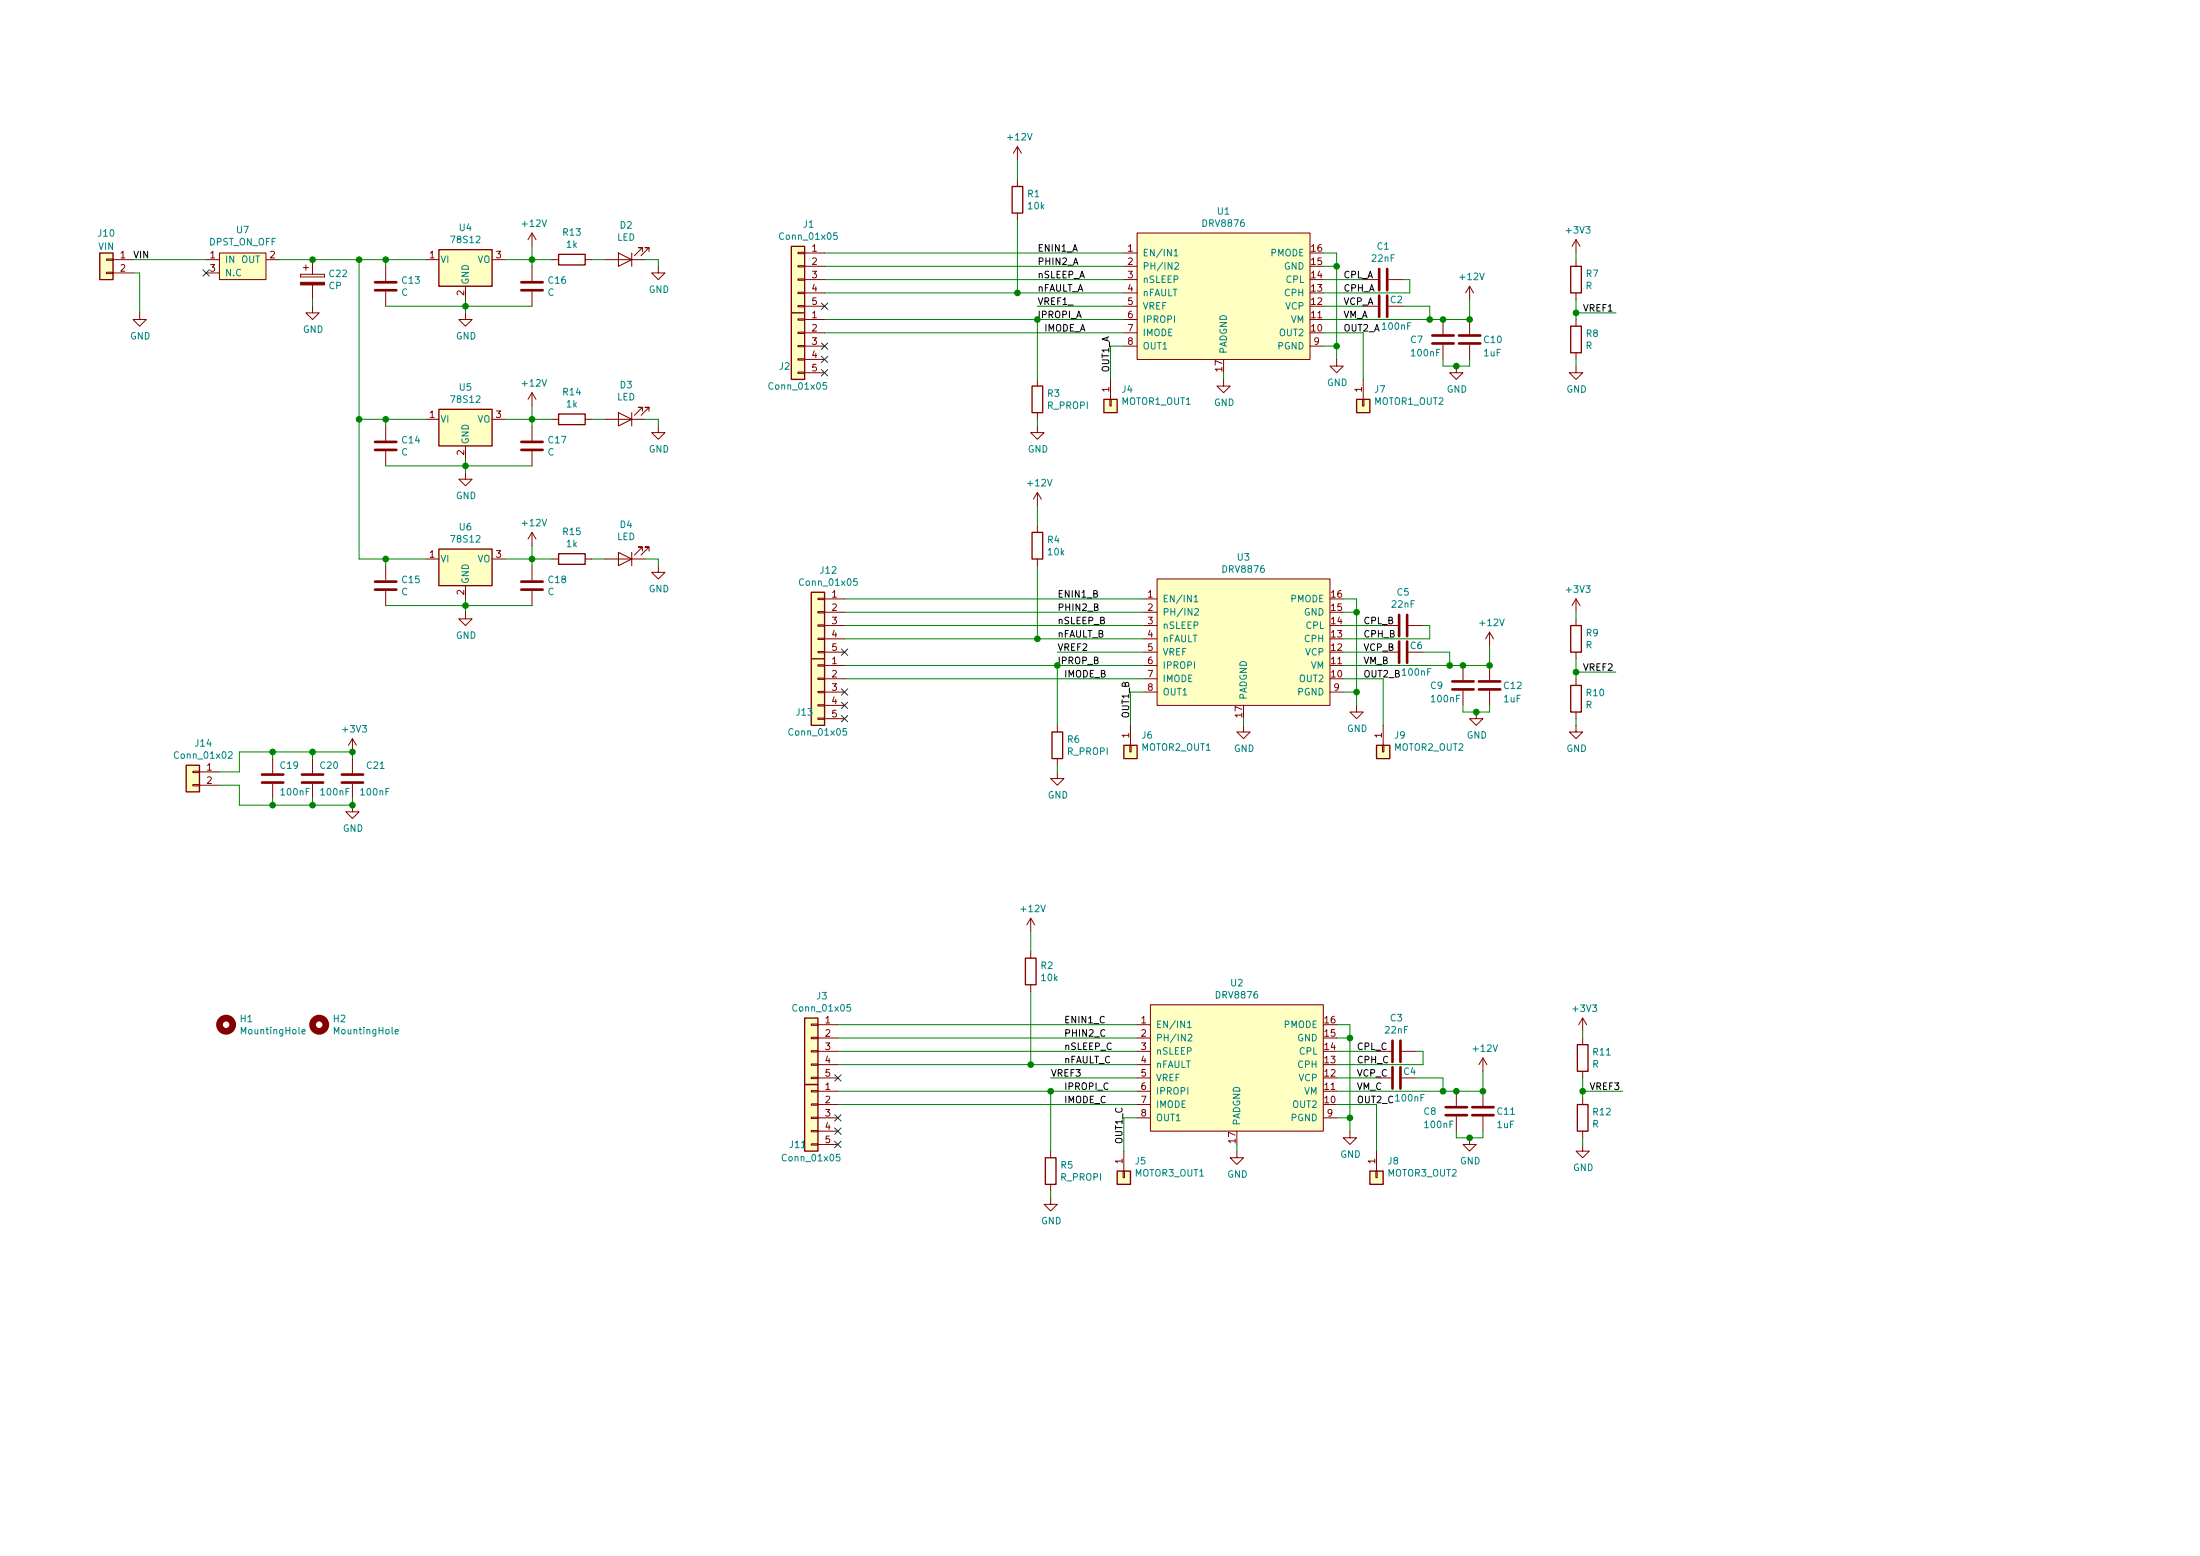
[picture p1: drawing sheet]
EESchema Schematic File Version 4
LIBS:MAN_Motor_Drivers-cache
EELAYER 26 0
EELAYER END
$Descr A3 16535 11693
encoding utf-8
Sheet 1 1
Title ""
Date ""
Rev ""
Comp ""
Comment1 ""
Comment2 ""
Comment3 ""
Comment4 ""
$EndDescr
$Comp
L MotorDriverDRV8876:DRV8876 U3
U 1 1
P 9050 5800
F 0 "U3" H 9350 7415 50  0000 C CNN
F 1 "DRV8876" H 9350 7324 50  0000 C CNN
F 2 "Package_SO:HTSSOP-16-1EP_4.4x5mm_P0.65mm_EP3.4x5mm" H 9050 5800 50  0001 C CNN
F 3 "" H 9050 5800 50  0001 C CNN
	1    9050 5800
	1    0    0    -1  
$EndComp
$Comp
L Device:R R6
U 1 1
P 7950 5600
F 0 "R6" H 8020 5646 50  0000 L CNN
F 1 "R_PROPI" H 8020 5555 50  0000 L CNN
F 2 "Resistor_SMD:R_0603_1608Metric_Pad1.05x0.95mm_HandSolder" V 7880 5600 50  0001 C CNN
F 3 "~" H 7950 5600 50  0001 C CNN
	1    7950 5600
	1    0    0    -1  
$EndComp
Wire Wire Line
	7950 5000 8600 5000
$Comp
L power:GND #PWR06
U 1 1
P 7950 5800
F 0 "#PWR06" H 7950 5550 50  0001 C CNN
F 1 "GND" H 7955 5627 50  0000 C CNN
F 2 "" H 7950 5800 50  0001 C CNN
F 3 "" H 7950 5800 50  0001 C CNN
	1    7950 5800
	1    0    0    -1  
$EndComp
Wire Wire Line
	7950 5800 7950 5750
Wire Wire Line
	10100 5200 10200 5200
Wire Wire Line
	10200 5200 10200 5300
$Comp
L power:GND #PWR09
U 1 1
P 10200 5300
F 0 "#PWR09" H 10200 5050 50  0001 C CNN
F 1 "GND" H 10205 5127 50  0000 C CNN
F 2 "" H 10200 5300 50  0001 C CNN
F 3 "" H 10200 5300 50  0001 C CNN
	1    10200 5300
	1    0    0    -1  
$EndComp
Wire Wire Line
	6350 4500 8600 4500
Wire Wire Line
	8600 4600 6350 4600
Wire Wire Line
	8600 4700 6350 4700
Wire Wire Line
	8600 4800 7800 4800
Wire Wire Line
	7950 5000 7950 5450
Wire Wire Line
	8600 5100 6350 5100
Wire Wire Line
	8600 5200 8500 5200
Wire Wire Line
	8500 5200 8500 5450
$Comp
L Connector_Generic:Conn_01x01 J6
U 1 1
P 8500 5650
F 0 "J6" V 8373 5730 50  0000 L CNN
F 1 "MOTOR2_OUT1" V 8464 5730 50  0000 L CNN
F 2 "Connector_Pin:Pin_D1.4mm_L8.5mm_W2.8mm_FlatFork" H 8500 5650 50  0001 C CNN
F 3 "~" H 8500 5650 50  0001 C CNN
	1    8500 5650
	0    1    1    0   
$EndComp
$Comp
L Connector_Generic:Conn_01x01 J9
U 1 1
P 10400 5650
F 0 "J9" V 10273 5730 50  0000 L CNN
F 1 "MOTOR2_OUT2" V 10364 5730 50  0000 L CNN
F 2 "Connector_Pin:Pin_D1.4mm_L8.5mm_W2.8mm_FlatFork" H 10400 5650 50  0001 C CNN
F 3 "~" H 10400 5650 50  0001 C CNN
	1    10400 5650
	0    1    1    0   
$EndComp
Wire Wire Line
	10400 5450 10400 5100
Wire Wire Line
	10400 5100 10100 5100
Wire Wire Line
	10100 4600 10200 4600
Wire Wire Line
	10200 4600 10200 5200
Connection ~ 10200 5200
$Comp
L Device:C C5
U 1 1
P 10550 4700
F 0 "C5" V 10298 4700 50  0000 C CNN
F 1 "22nF" V 10389 4700 50  0000 C CNN
F 2 "Capacitor_SMD:C_0603_1608Metric_Pad1.05x0.95mm_HandSolder" H 10588 4550 50  0001 C CNN
F 3 "~" H 10550 4700 50  0001 C CNN
	1    10550 4700
	0    1    1    0   
$EndComp
Wire Wire Line
	10100 4700 10400 4700
Wire Wire Line
	10100 4800 10750 4800
Wire Wire Line
	10750 4800 10750 4700
Wire Wire Line
	10750 4700 10700 4700
Wire Wire Line
	10100 4500 10200 4500
Wire Wire Line
	10200 4500 10200 4600
Connection ~ 10200 4600
Wire Wire Line
	7800 4800 7800 4250
Connection ~ 7800 4800
Wire Wire Line
	7800 4800 6350 4800
$Comp
L Device:R R4
U 1 1
P 7800 4100
F 0 "R4" H 7870 4146 50  0000 L CNN
F 1 "10k" H 7870 4055 50  0000 L CNN
F 2 "Resistor_SMD:R_0603_1608Metric_Pad1.05x0.95mm_HandSolder" V 7730 4100 50  0001 C CNN
F 3 "~" H 7800 4100 50  0001 C CNN
	1    7800 4100
	1    0    0    -1  
$EndComp
$Comp
L power:+12V #PWR04
U 1 1
P 7800 3800
F 0 "#PWR04" H 7800 3650 50  0001 C CNN
F 1 "+12V" H 7815 3973 50  0000 C CNN
F 2 "" H 7800 3800 50  0001 C CNN
F 3 "" H 7800 3800 50  0001 C CNN
	1    7800 3800
	1    0    0    -1  
$EndComp
Wire Wire Line
	7800 3800 7800 3950
$Comp
L Device:C C6
U 1 1
P 10550 4900
F 0 "C6" V 10500 5000 50  0000 C CNN
F 1 "100nF" V 10700 5000 50  0000 C CNN
F 2 "Capacitor_SMD:C_0603_1608Metric_Pad1.05x0.95mm_HandSolder" H 10588 4750 50  0001 C CNN
F 3 "~" H 10550 4900 50  0001 C CNN
	1    10550 4900
	0    1    1    0   
$EndComp
Wire Wire Line
	10100 4900 10400 4900
Wire Wire Line
	10700 4900 10900 4900
Wire Wire Line
	10900 4900 10900 5000
Wire Wire Line
	10100 5000 10900 5000
Wire Wire Line
	10900 5000 11000 5000
Wire Wire Line
	11200 5000 11200 4850
Connection ~ 10900 5000
$Comp
L power:+12V #PWR015
U 1 1
P 11200 4850
F 0 "#PWR015" H 11200 4700 50  0001 C CNN
F 1 "+12V" H 11215 5023 50  0000 C CNN
F 2 "" H 11200 4850 50  0001 C CNN
F 3 "" H 11200 4850 50  0001 C CNN
	1    11200 4850
	1    0    0    -1  
$EndComp
$Comp
L Device:C C12
U 1 1
P 11200 5150
F 0 "C12" H 11300 5150 50  0000 L CNN
F 1 "1uF" H 11300 5050 50  0000 L CNN
F 2 "Capacitor_SMD:C_0805_2012Metric_Pad1.15x1.40mm_HandSolder" H 11238 5000 50  0001 C CNN
F 3 "~" H 11200 5150 50  0001 C CNN
	1    11200 5150
	1    0    0    -1  
$EndComp
Connection ~ 11200 5000
$Comp
L Device:C C9
U 1 1
P 11000 5150
F 0 "C9" H 10750 5150 50  0000 L CNN
F 1 "100nF" H 10750 5050 50  0000 L CNN
F 2 "Capacitor_SMD:C_0603_1608Metric_Pad1.05x0.95mm_HandSolder" H 11038 5000 50  0001 C CNN
F 3 "~" H 11000 5150 50  0001 C CNN
	1    11000 5150
	1    0    0    -1  
$EndComp
Connection ~ 11000 5000
Wire Wire Line
	11000 5000 11200 5000
$Comp
L power:GND #PWR013
U 1 1
P 11100 5350
F 0 "#PWR013" H 11100 5100 50  0001 C CNN
F 1 "GND" H 11105 5177 50  0000 C CNN
F 2 "" H 11100 5350 50  0001 C CNN
F 3 "" H 11100 5350 50  0001 C CNN
	1    11100 5350
	1    0    0    -1  
$EndComp
Wire Wire Line
	11000 5300 11000 5350
Wire Wire Line
	11000 5350 11100 5350
Wire Wire Line
	11200 5350 11200 5300
Connection ~ 11100 5350
Wire Wire Line
	11100 5350 11200 5350
Wire Wire Line
	8600 4900 7950 4900
Text Label 7950 4900 0    50   ~ 0
VREF2
$Comp
L Device:R R9
U 1 1
P 11850 4800
F 0 "R9" H 11920 4846 50  0000 L CNN
F 1 "R" H 11920 4755 50  0000 L CNN
F 2 "Resistor_SMD:R_0603_1608Metric_Pad1.05x0.95mm_HandSolder" V 11780 4800 50  0001 C CNN
F 3 "~" H 11850 4800 50  0001 C CNN
	1    11850 4800
	1    0    0    -1  
$EndComp
$Comp
L Device:R R10
U 1 1
P 11850 5250
F 0 "R10" H 11920 5296 50  0000 L CNN
F 1 "R" H 11920 5205 50  0000 L CNN
F 2 "Resistor_SMD:R_0603_1608Metric_Pad1.05x0.95mm_HandSolder" V 11780 5250 50  0001 C CNN
F 3 "~" H 11850 5250 50  0001 C CNN
	1    11850 5250
	1    0    0    -1  
$EndComp
Wire Wire Line
	11850 4950 11850 5050
Wire Wire Line
	11850 5050 12150 5050
Connection ~ 11850 5050
Wire Wire Line
	11850 5050 11850 5100
Text Label 11900 5050 0    50   ~ 0
VREF2
$Comp
L power:GND #PWR019
U 1 1
P 11850 5450
F 0 "#PWR019" H 11850 5200 50  0001 C CNN
F 1 "GND" H 11855 5277 50  0000 C CNN
F 2 "" H 11850 5450 50  0001 C CNN
F 3 "" H 11850 5450 50  0001 C CNN
	1    11850 5450
	1    0    0    -1  
$EndComp
Wire Wire Line
	11850 5450 11850 5400
$Comp
L power:+3V3 #PWR018
U 1 1
P 11850 4600
F 0 "#PWR018" H 11850 4450 50  0001 C CNN
F 1 "+3V3" H 11865 4773 50  0000 C CNN
F 2 "" H 11850 4600 50  0001 C CNN
F 3 "" H 11850 4600 50  0001 C CNN
	1    11850 4600
	1    0    0    -1  
$EndComp
Wire Wire Line
	11850 4600 11850 4650
NoConn ~ 6350 5400
NoConn ~ 6350 5300
NoConn ~ 6350 4900
$Comp
L MotorDriverDRV8876:DRV8876 U1
U 1 1
P 8900 3200
F 0 "U1" H 9200 4815 50  0000 C CNN
F 1 "DRV8876" H 9200 4724 50  0000 C CNN
F 2 "Package_SO:HTSSOP-16-1EP_4.4x5mm_P0.65mm_EP3.4x5mm" H 8900 3200 50  0001 C CNN
F 3 "" H 8900 3200 50  0001 C CNN
	1    8900 3200
	1    0    0    -1  
$EndComp
$Comp
L Device:R R3
U 1 1
P 7800 3000
F 0 "R3" H 7870 3046 50  0000 L CNN
F 1 "R_PROPI" H 7870 2955 50  0000 L CNN
F 2 "Resistor_SMD:R_0603_1608Metric_Pad1.05x0.95mm_HandSolder" V 7730 3000 50  0001 C CNN
F 3 "~" H 7800 3000 50  0001 C CNN
	1    7800 3000
	1    0    0    -1  
$EndComp
Wire Wire Line
	7800 2400 8450 2400
$Comp
L power:GND #PWR03
U 1 1
P 7800 3200
F 0 "#PWR03" H 7800 2950 50  0001 C CNN
F 1 "GND" H 7805 3027 50  0000 C CNN
F 2 "" H 7800 3200 50  0001 C CNN
F 3 "" H 7800 3200 50  0001 C CNN
	1    7800 3200
	1    0    0    -1  
$EndComp
Wire Wire Line
	7800 3200 7800 3150
Wire Wire Line
	9950 2600 10050 2600
Wire Wire Line
	10050 2600 10050 2700
$Comp
L power:GND #PWR07
U 1 1
P 10050 2700
F 0 "#PWR07" H 10050 2450 50  0001 C CNN
F 1 "GND" H 10055 2527 50  0000 C CNN
F 2 "" H 10050 2700 50  0001 C CNN
F 3 "" H 10050 2700 50  0001 C CNN
	1    10050 2700
	1    0    0    -1  
$EndComp
Wire Wire Line
	6200 1900 8450 1900
Wire Wire Line
	8450 2000 6200 2000
Wire Wire Line
	8450 2100 6200 2100
Wire Wire Line
	8450 2200 7650 2200
Wire Wire Line
	7800 2400 7800 2850
Wire Wire Line
	8450 2500 6200 2500
Wire Wire Line
	8450 2600 8350 2600
Wire Wire Line
	8350 2600 8350 2850
$Comp
L Connector_Generic:Conn_01x01 J4
U 1 1
P 8350 3050
F 0 "J4" V 8223 3130 50  0000 L CNN
F 1 "MOTOR1_OUT1" V 8314 3130 50  0000 L CNN
F 2 "Connector_Pin:Pin_D1.4mm_L8.5mm_W2.8mm_FlatFork" H 8350 3050 50  0001 C CNN
F 3 "~" H 8350 3050 50  0001 C CNN
	1    8350 3050
	0    1    1    0   
$EndComp
$Comp
L Connector_Generic:Conn_01x01 J7
U 1 1
P 10250 3050
F 0 "J7" V 10123 3130 50  0000 L CNN
F 1 "MOTOR1_OUT2" V 10214 3130 50  0000 L CNN
F 2 "Connector_Pin:Pin_D1.4mm_L8.5mm_W2.8mm_FlatFork" H 10250 3050 50  0001 C CNN
F 3 "~" H 10250 3050 50  0001 C CNN
	1    10250 3050
	0    1    1    0   
$EndComp
Wire Wire Line
	10250 2850 10250 2500
Wire Wire Line
	10250 2500 9950 2500
Wire Wire Line
	9950 2000 10050 2000
Wire Wire Line
	10050 2000 10050 2600
Connection ~ 10050 2600
$Comp
L Device:C C1
U 1 1
P 10400 2100
F 0 "C1" V 10148 2100 50  0000 C CNN
F 1 "22nF" V 10239 2100 50  0000 C CNN
F 2 "Capacitor_SMD:C_0603_1608Metric_Pad1.05x0.95mm_HandSolder" H 10438 1950 50  0001 C CNN
F 3 "~" H 10400 2100 50  0001 C CNN
	1    10400 2100
	0    1    1    0   
$EndComp
Wire Wire Line
	9950 2100 10250 2100
Wire Wire Line
	9950 2200 10600 2200
Wire Wire Line
	10600 2200 10600 2100
Wire Wire Line
	10600 2100 10550 2100
Wire Wire Line
	9950 1900 10050 1900
Wire Wire Line
	10050 1900 10050 2000
Connection ~ 10050 2000
Wire Wire Line
	7650 2200 7650 1650
Connection ~ 7650 2200
Wire Wire Line
	7650 2200 6200 2200
$Comp
L Device:R R1
U 1 1
P 7650 1500
F 0 "R1" H 7720 1546 50  0000 L CNN
F 1 "10k" H 7720 1455 50  0000 L CNN
F 2 "Resistor_SMD:R_0603_1608Metric_Pad1.05x0.95mm_HandSolder" V 7580 1500 50  0001 C CNN
F 3 "~" H 7650 1500 50  0001 C CNN
	1    7650 1500
	1    0    0    -1  
$EndComp
$Comp
L power:+12V #PWR01
U 1 1
P 7650 1200
F 0 "#PWR01" H 7650 1050 50  0001 C CNN
F 1 "+12V" H 7665 1373 50  0000 C CNN
F 2 "" H 7650 1200 50  0001 C CNN
F 3 "" H 7650 1200 50  0001 C CNN
	1    7650 1200
	1    0    0    -1  
$EndComp
Wire Wire Line
	7650 1200 7650 1350
$Comp
L Device:C C2
U 1 1
P 10400 2300
F 0 "C2" V 10350 2400 50  0000 C CNN
F 1 "100nF" V 10550 2400 50  0000 C CNN
F 2 "Capacitor_SMD:C_0603_1608Metric_Pad1.05x0.95mm_HandSolder" H 10438 2150 50  0001 C CNN
F 3 "~" H 10400 2300 50  0001 C CNN
	1    10400 2300
	0    1    1    0   
$EndComp
Wire Wire Line
	9950 2300 10250 2300
Wire Wire Line
	10550 2300 10750 2300
Wire Wire Line
	10750 2300 10750 2400
Wire Wire Line
	9950 2400 10750 2400
Wire Wire Line
	10750 2400 10850 2400
Wire Wire Line
	11050 2400 11050 2250
Connection ~ 10750 2400
$Comp
L power:+12V #PWR011
U 1 1
P 11050 2250
F 0 "#PWR011" H 11050 2100 50  0001 C CNN
F 1 "+12V" H 11065 2423 50  0000 C CNN
F 2 "" H 11050 2250 50  0001 C CNN
F 3 "" H 11050 2250 50  0001 C CNN
	1    11050 2250
	1    0    0    -1  
$EndComp
$Comp
L Device:C C10
U 1 1
P 11050 2550
F 0 "C10" H 11150 2550 50  0000 L CNN
F 1 "1uF" H 11150 2450 50  0000 L CNN
F 2 "Capacitor_SMD:C_0805_2012Metric_Pad1.15x1.40mm_HandSolder" H 11088 2400 50  0001 C CNN
F 3 "~" H 11050 2550 50  0001 C CNN
	1    11050 2550
	1    0    0    -1  
$EndComp
Connection ~ 11050 2400
$Comp
L Device:C C7
U 1 1
P 10850 2550
F 0 "C7" H 10600 2550 50  0000 L CNN
F 1 "100nF" H 10600 2450 50  0000 L CNN
F 2 "Capacitor_SMD:C_0603_1608Metric_Pad1.05x0.95mm_HandSolder" H 10888 2400 50  0001 C CNN
F 3 "~" H 10850 2550 50  0001 C CNN
	1    10850 2550
	1    0    0    -1  
$EndComp
Connection ~ 10850 2400
Wire Wire Line
	10850 2400 11050 2400
$Comp
L power:GND #PWR010
U 1 1
P 10950 2750
F 0 "#PWR010" H 10950 2500 50  0001 C CNN
F 1 "GND" H 10955 2577 50  0000 C CNN
F 2 "" H 10950 2750 50  0001 C CNN
F 3 "" H 10950 2750 50  0001 C CNN
	1    10950 2750
	1    0    0    -1  
$EndComp
Wire Wire Line
	10850 2700 10850 2750
Wire Wire Line
	10850 2750 10950 2750
Wire Wire Line
	11050 2750 11050 2700
Connection ~ 10950 2750
Wire Wire Line
	10950 2750 11050 2750
Wire Wire Line
	8450 2300 7800 2300
$Comp
L Device:R R7
U 1 1
P 11850 2100
F 0 "R7" H 11920 2146 50  0000 L CNN
F 1 "R" H 11920 2055 50  0000 L CNN
F 2 "Resistor_SMD:R_0603_1608Metric_Pad1.05x0.95mm_HandSolder" V 11780 2100 50  0001 C CNN
F 3 "~" H 11850 2100 50  0001 C CNN
	1    11850 2100
	1    0    0    -1  
$EndComp
$Comp
L Device:R R8
U 1 1
P 11850 2550
F 0 "R8" H 11920 2596 50  0000 L CNN
F 1 "R" H 11920 2505 50  0000 L CNN
F 2 "Resistor_SMD:R_0603_1608Metric_Pad1.05x0.95mm_HandSolder" V 11780 2550 50  0001 C CNN
F 3 "~" H 11850 2550 50  0001 C CNN
	1    11850 2550
	1    0    0    -1  
$EndComp
Wire Wire Line
	11850 2250 11850 2350
Wire Wire Line
	11850 2350 12150 2350
Connection ~ 11850 2350
Wire Wire Line
	11850 2350 11850 2400
Text Label 11900 2350 0    50   ~ 0
VREF1
$Comp
L power:GND #PWR017
U 1 1
P 11850 2750
F 0 "#PWR017" H 11850 2500 50  0001 C CNN
F 1 "GND" H 11855 2577 50  0000 C CNN
F 2 "" H 11850 2750 50  0001 C CNN
F 3 "" H 11850 2750 50  0001 C CNN
	1    11850 2750
	1    0    0    -1  
$EndComp
Wire Wire Line
	11850 2750 11850 2700
$Comp
L power:+3V3 #PWR016
U 1 1
P 11850 1900
F 0 "#PWR016" H 11850 1750 50  0001 C CNN
F 1 "+3V3" H 11865 2073 50  0000 C CNN
F 2 "" H 11850 1900 50  0001 C CNN
F 3 "" H 11850 1900 50  0001 C CNN
	1    11850 1900
	1    0    0    -1  
$EndComp
Wire Wire Line
	11850 1900 11850 1950
NoConn ~ 6200 2800
NoConn ~ 6200 2700
NoConn ~ 6200 2300
$Comp
L MotorDriverDRV8876:DRV8876 U2
U 1 1
P 9000 9000
F 0 "U2" H 9300 10615 50  0000 C CNN
F 1 "DRV8876" H 9300 10524 50  0000 C CNN
F 2 "Package_SO:HTSSOP-16-1EP_4.4x5mm_P0.65mm_EP3.4x5mm" H 9000 9000 50  0001 C CNN
F 3 "" H 9000 9000 50  0001 C CNN
	1    9000 9000
	1    0    0    -1  
$EndComp
$Comp
L Device:R R5
U 1 1
P 7900 8800
F 0 "R5" H 7970 8846 50  0000 L CNN
F 1 "R_PROPI" H 7970 8755 50  0000 L CNN
F 2 "Resistor_SMD:R_0603_1608Metric_Pad1.05x0.95mm_HandSolder" V 7830 8800 50  0001 C CNN
F 3 "~" H 7900 8800 50  0001 C CNN
	1    7900 8800
	1    0    0    -1  
$EndComp
Wire Wire Line
	7900 8200 8550 8200
$Comp
L power:GND #PWR05
U 1 1
P 7900 9000
F 0 "#PWR05" H 7900 8750 50  0001 C CNN
F 1 "GND" H 7905 8827 50  0000 C CNN
F 2 "" H 7900 9000 50  0001 C CNN
F 3 "" H 7900 9000 50  0001 C CNN
	1    7900 9000
	1    0    0    -1  
$EndComp
Wire Wire Line
	7900 9000 7900 8950
Wire Wire Line
	10050 8400 10150 8400
Wire Wire Line
	10150 8400 10150 8500
$Comp
L power:GND #PWR08
U 1 1
P 10150 8500
F 0 "#PWR08" H 10150 8250 50  0001 C CNN
F 1 "GND" H 10155 8327 50  0000 C CNN
F 2 "" H 10150 8500 50  0001 C CNN
F 3 "" H 10150 8500 50  0001 C CNN
	1    10150 8500
	1    0    0    -1  
$EndComp
Wire Wire Line
	6300 7700 8550 7700
Wire Wire Line
	8550 7800 6300 7800
Wire Wire Line
	8550 7900 6300 7900
Wire Wire Line
	8550 8000 7750 8000
Wire Wire Line
	7900 8200 7900 8650
Wire Wire Line
	8550 8300 6300 8300
Wire Wire Line
	8550 8400 8450 8400
Wire Wire Line
	8450 8400 8450 8650
$Comp
L Connector_Generic:Conn_01x01 J5
U 1 1
P 8450 8850
F 0 "J5" V 8323 8930 50  0000 L CNN
F 1 "MOTOR3_OUT1" V 8414 8930 50  0000 L CNN
F 2 "Connector_Pin:Pin_D1.4mm_L8.5mm_W2.8mm_FlatFork" H 8450 8850 50  0001 C CNN
F 3 "~" H 8450 8850 50  0001 C CNN
	1    8450 8850
	0    1    1    0   
$EndComp
$Comp
L Connector_Generic:Conn_01x01 J8
U 1 1
P 10350 8850
F 0 "J8" V 10223 8930 50  0000 L CNN
F 1 "MOTOR3_OUT2" V 10314 8930 50  0000 L CNN
F 2 "Connector_Pin:Pin_D1.4mm_L8.5mm_W2.8mm_FlatFork" H 10350 8850 50  0001 C CNN
F 3 "~" H 10350 8850 50  0001 C CNN
	1    10350 8850
	0    1    1    0   
$EndComp
Wire Wire Line
	10350 8650 10350 8300
Wire Wire Line
	10350 8300 10050 8300
Wire Wire Line
	10050 7800 10150 7800
Wire Wire Line
	10150 7800 10150 8400
Connection ~ 10150 8400
$Comp
L Device:C C3
U 1 1
P 10500 7900
F 0 "C3" V 10248 7900 50  0000 C CNN
F 1 "22nF" V 10339 7900 50  0000 C CNN
F 2 "Capacitor_SMD:C_0603_1608Metric_Pad1.05x0.95mm_HandSolder" H 10538 7750 50  0001 C CNN
F 3 "~" H 10500 7900 50  0001 C CNN
	1    10500 7900
	0    1    1    0   
$EndComp
Wire Wire Line
	10050 7900 10350 7900
Wire Wire Line
	10050 8000 10700 8000
Wire Wire Line
	10700 8000 10700 7900
Wire Wire Line
	10700 7900 10650 7900
Wire Wire Line
	10050 7700 10150 7700
Wire Wire Line
	10150 7700 10150 7800
Connection ~ 10150 7800
Wire Wire Line
	7750 8000 7750 7450
Connection ~ 7750 8000
Wire Wire Line
	7750 8000 6300 8000
$Comp
L Device:R R2
U 1 1
P 7750 7300
F 0 "R2" H 7820 7346 50  0000 L CNN
F 1 "10k" H 7820 7255 50  0000 L CNN
F 2 "Resistor_SMD:R_0603_1608Metric_Pad1.05x0.95mm_HandSolder" V 7680 7300 50  0001 C CNN
F 3 "~" H 7750 7300 50  0001 C CNN
	1    7750 7300
	1    0    0    -1  
$EndComp
$Comp
L power:+12V #PWR02
U 1 1
P 7750 7000
F 0 "#PWR02" H 7750 6850 50  0001 C CNN
F 1 "+12V" H 7765 7173 50  0000 C CNN
F 2 "" H 7750 7000 50  0001 C CNN
F 3 "" H 7750 7000 50  0001 C CNN
	1    7750 7000
	1    0    0    -1  
$EndComp
Wire Wire Line
	7750 7000 7750 7150
$Comp
L Device:C C4
U 1 1
P 10500 8100
F 0 "C4" V 10450 8200 50  0000 C CNN
F 1 "100nF" V 10650 8200 50  0000 C CNN
F 2 "Capacitor_SMD:C_0603_1608Metric_Pad1.05x0.95mm_HandSolder" H 10538 7950 50  0001 C CNN
F 3 "~" H 10500 8100 50  0001 C CNN
	1    10500 8100
	0    1    1    0   
$EndComp
Wire Wire Line
	10050 8100 10350 8100
Wire Wire Line
	10650 8100 10850 8100
Wire Wire Line
	10850 8100 10850 8200
Wire Wire Line
	10050 8200 10850 8200
Wire Wire Line
	10850 8200 10950 8200
Wire Wire Line
	11150 8200 11150 8050
Connection ~ 10850 8200
$Comp
L power:+12V #PWR014
U 1 1
P 11150 8050
F 0 "#PWR014" H 11150 7900 50  0001 C CNN
F 1 "+12V" H 11165 8223 50  0000 C CNN
F 2 "" H 11150 8050 50  0001 C CNN
F 3 "" H 11150 8050 50  0001 C CNN
	1    11150 8050
	1    0    0    -1  
$EndComp
$Comp
L Device:C C11
U 1 1
P 11150 8350
F 0 "C11" H 11250 8350 50  0000 L CNN
F 1 "1uF" H 11250 8250 50  0000 L CNN
F 2 "Capacitor_SMD:C_0805_2012Metric_Pad1.15x1.40mm_HandSolder" H 11188 8200 50  0001 C CNN
F 3 "~" H 11150 8350 50  0001 C CNN
	1    11150 8350
	1    0    0    -1  
$EndComp
Connection ~ 11150 8200
$Comp
L Device:C C8
U 1 1
P 10950 8350
F 0 "C8" H 10700 8350 50  0000 L CNN
F 1 "100nF" H 10700 8250 50  0000 L CNN
F 2 "Capacitor_SMD:C_0603_1608Metric_Pad1.05x0.95mm_HandSolder" H 10988 8200 50  0001 C CNN
F 3 "~" H 10950 8350 50  0001 C CNN
	1    10950 8350
	1    0    0    -1  
$EndComp
Connection ~ 10950 8200
Wire Wire Line
	10950 8200 11150 8200
$Comp
L power:GND #PWR012
U 1 1
P 11050 8550
F 0 "#PWR012" H 11050 8300 50  0001 C CNN
F 1 "GND" H 11055 8377 50  0000 C CNN
F 2 "" H 11050 8550 50  0001 C CNN
F 3 "" H 11050 8550 50  0001 C CNN
	1    11050 8550
	1    0    0    -1  
$EndComp
Wire Wire Line
	10950 8500 10950 8550
Wire Wire Line
	10950 8550 11050 8550
Wire Wire Line
	11150 8550 11150 8500
Connection ~ 11050 8550
Wire Wire Line
	11050 8550 11150 8550
Wire Wire Line
	8550 8100 7900 8100
Text Label 7900 8100 0    50   ~ 0
VREF3
$Comp
L Device:R R11
U 1 1
P 11900 7950
F 0 "R11" H 11970 7996 50  0000 L CNN
F 1 "R" H 11970 7905 50  0000 L CNN
F 2 "Resistor_SMD:R_0603_1608Metric_Pad1.05x0.95mm_HandSolder" V 11830 7950 50  0001 C CNN
F 3 "~" H 11900 7950 50  0001 C CNN
	1    11900 7950
	1    0    0    -1  
$EndComp
$Comp
L Device:R R12
U 1 1
P 11900 8400
F 0 "R12" H 11970 8446 50  0000 L CNN
F 1 "R" H 11970 8355 50  0000 L CNN
F 2 "Resistor_SMD:R_0603_1608Metric_Pad1.05x0.95mm_HandSolder" V 11830 8400 50  0001 C CNN
F 3 "~" H 11900 8400 50  0001 C CNN
	1    11900 8400
	1    0    0    -1  
$EndComp
Wire Wire Line
	11900 8100 11900 8200
Wire Wire Line
	11900 8200 12200 8200
Connection ~ 11900 8200
Wire Wire Line
	11900 8200 11900 8250
Text Label 11950 8200 0    50   ~ 0
VREF3
$Comp
L power:GND #PWR021
U 1 1
P 11900 8600
F 0 "#PWR021" H 11900 8350 50  0001 C CNN
F 1 "GND" H 11905 8427 50  0000 C CNN
F 2 "" H 11900 8600 50  0001 C CNN
F 3 "" H 11900 8600 50  0001 C CNN
	1    11900 8600
	1    0    0    -1  
$EndComp
Wire Wire Line
	11900 8600 11900 8550
$Comp
L power:+3V3 #PWR020
U 1 1
P 11900 7750
F 0 "#PWR020" H 11900 7600 50  0001 C CNN
F 1 "+3V3" H 11915 7923 50  0000 C CNN
F 2 "" H 11900 7750 50  0001 C CNN
F 3 "" H 11900 7750 50  0001 C CNN
	1    11900 7750
	1    0    0    -1  
$EndComp
Wire Wire Line
	11900 7750 11900 7800
NoConn ~ 6300 8600
NoConn ~ 6300 8500
NoConn ~ 6300 8100
$Comp
L Regulator_Linear:LF15_TO220 U4
U 1 1
P 3500 1950
F 0 "U4" H 3500 2192 50  0000 C CNN
F 1 "78S12" H 3500 2101 50  0000 C CNN
F 2 "Package_TO_SOT_THT:TO-220-3_Vertical" H 3500 2175 50  0001 C CIN
F 3 "http://www.st.com/content/ccc/resource/technical/document/datasheet/c4/0e/7e/2a/be/bc/4c/bd/CD00000546.pdf/files/CD00000546.pdf/jcr:content/translations/en.CD00000546.pdf" H 3500 1900 50  0001 C CNN
	1    3500 1950
	1    0    0    -1  
$EndComp
$Comp
L Device:C C13
U 1 1
P 2900 2150
F 0 "C13" H 3015 2196 50  0000 L CNN
F 1 "C" H 3015 2105 50  0000 L CNN
F 2 "Capacitor_SMD:C_0603_1608Metric_Pad1.05x0.95mm_HandSolder" H 2938 2000 50  0001 C CNN
F 3 "~" H 2900 2150 50  0001 C CNN
	1    2900 2150
	1    0    0    -1  
$EndComp
$Comp
L Device:C C16
U 1 1
P 4000 2150
F 0 "C16" H 4115 2196 50  0000 L CNN
F 1 "C" H 4115 2105 50  0000 L CNN
F 2 "Capacitor_SMD:C_0603_1608Metric_Pad1.05x0.95mm_HandSolder" H 4038 2000 50  0001 C CNN
F 3 "~" H 4000 2150 50  0001 C CNN
	1    4000 2150
	1    0    0    -1  
$EndComp
Wire Wire Line
	2900 2000 2900 1950
Wire Wire Line
	2900 1950 3200 1950
Wire Wire Line
	3800 1950 4000 1950
Wire Wire Line
	4000 1950 4000 2000
Wire Wire Line
	2900 2300 3500 2300
Wire Wire Line
	3500 2300 3500 2250
Wire Wire Line
	3500 2300 4000 2300
Connection ~ 3500 2300
$Comp
L power:GND #PWR025
U 1 1
P 3500 2350
F 0 "#PWR025" H 3500 2100 50  0001 C CNN
F 1 "GND" H 3505 2177 50  0000 C CNN
F 2 "" H 3500 2350 50  0001 C CNN
F 3 "" H 3500 2350 50  0001 C CNN
	1    3500 2350
	1    0    0    -1  
$EndComp
Wire Wire Line
	3500 2350 3500 2300
$Comp
L Connector_Generic:Conn_01x02 J10
U 1 1
P 800 1950
F 0 "J10" H 800 2150 50  0000 C CNN
F 1 "VIN" H 800 2050 50  0000 C CNN
F 2 "Connector_Wire:SolderWirePad_1x02_P7.62mm_Drill2mm" H 800 1950 50  0001 C CNN
F 3 "~" H 800 1950 50  0001 C CNN
	1    800  1950
	-1   0    0    -1  
$EndComp
Wire Wire Line
	1000 2050 1050 2050
Wire Wire Line
	1050 2050 1050 2350
$Comp
L power:GND #PWR022
U 1 1
P 1050 2350
F 0 "#PWR022" H 1050 2100 50  0001 C CNN
F 1 "GND" H 1055 2177 50  0000 C CNN
F 2 "" H 1050 2350 50  0001 C CNN
F 3 "" H 1050 2350 50  0001 C CNN
	1    1050 2350
	1    0    0    -1  
$EndComp
Connection ~ 2900 1950
$Comp
L power:+12V #PWR028
U 1 1
P 4000 1850
F 0 "#PWR028" H 4000 1700 50  0001 C CNN
F 1 "+12V" H 4015 2023 50  0000 C CNN
F 2 "" H 4000 1850 50  0001 C CNN
F 3 "" H 4000 1850 50  0001 C CNN
	1    4000 1850
	1    0    0    -1  
$EndComp
Wire Wire Line
	4000 1850 4000 1950
Connection ~ 4000 1950
$Comp
L Regulator_Linear:LF15_TO220 U5
U 1 1
P 3500 3150
F 0 "U5" H 3500 3392 50  0000 C CNN
F 1 "78S12" H 3500 3301 50  0000 C CNN
F 2 "Package_TO_SOT_THT:TO-220-3_Vertical" H 3500 3375 50  0001 C CIN
F 3 "http://www.st.com/content/ccc/resource/technical/document/datasheet/c4/0e/7e/2a/be/bc/4c/bd/CD00000546.pdf/files/CD00000546.pdf/jcr:content/translations/en.CD00000546.pdf" H 3500 3100 50  0001 C CNN
	1    3500 3150
	1    0    0    -1  
$EndComp
$Comp
L Device:C C14
U 1 1
P 2900 3350
F 0 "C14" H 3015 3396 50  0000 L CNN
F 1 "C" H 3015 3305 50  0000 L CNN
F 2 "Capacitor_SMD:C_0603_1608Metric_Pad1.05x0.95mm_HandSolder" H 2938 3200 50  0001 C CNN
F 3 "~" H 2900 3350 50  0001 C CNN
	1    2900 3350
	1    0    0    -1  
$EndComp
$Comp
L Device:C C17
U 1 1
P 4000 3350
F 0 "C17" H 4115 3396 50  0000 L CNN
F 1 "C" H 4115 3305 50  0000 L CNN
F 2 "Capacitor_SMD:C_0603_1608Metric_Pad1.05x0.95mm_HandSolder" H 4038 3200 50  0001 C CNN
F 3 "~" H 4000 3350 50  0001 C CNN
	1    4000 3350
	1    0    0    -1  
$EndComp
Wire Wire Line
	2900 3200 2900 3150
Wire Wire Line
	2900 3150 3200 3150
Wire Wire Line
	3800 3150 4000 3150
Wire Wire Line
	4000 3150 4000 3200
Wire Wire Line
	2900 3500 3500 3500
Wire Wire Line
	3500 3500 3500 3450
Wire Wire Line
	3500 3500 4000 3500
Connection ~ 3500 3500
$Comp
L power:GND #PWR026
U 1 1
P 3500 3550
F 0 "#PWR026" H 3500 3300 50  0001 C CNN
F 1 "GND" H 3505 3377 50  0000 C CNN
F 2 "" H 3500 3550 50  0001 C CNN
F 3 "" H 3500 3550 50  0001 C CNN
	1    3500 3550
	1    0    0    -1  
$EndComp
Wire Wire Line
	3500 3550 3500 3500
$Comp
L power:+12V #PWR029
U 1 1
P 4000 3050
F 0 "#PWR029" H 4000 2900 50  0001 C CNN
F 1 "+12V" H 4015 3223 50  0000 C CNN
F 2 "" H 4000 3050 50  0001 C CNN
F 3 "" H 4000 3050 50  0001 C CNN
	1    4000 3050
	1    0    0    -1  
$EndComp
Wire Wire Line
	4000 3050 4000 3150
Connection ~ 4000 3150
$Comp
L Regulator_Linear:LF15_TO220 U6
U 1 1
P 3500 4200
F 0 "U6" H 3500 4442 50  0000 C CNN
F 1 "78S12" H 3500 4351 50  0000 C CNN
F 2 "Package_TO_SOT_THT:TO-220-3_Vertical" H 3500 4425 50  0001 C CIN
F 3 "http://www.st.com/content/ccc/resource/technical/document/datasheet/c4/0e/7e/2a/be/bc/4c/bd/CD00000546.pdf/files/CD00000546.pdf/jcr:content/translations/en.CD00000546.pdf" H 3500 4150 50  0001 C CNN
	1    3500 4200
	1    0    0    -1  
$EndComp
$Comp
L Device:C C15
U 1 1
P 2900 4400
F 0 "C15" H 3015 4446 50  0000 L CNN
F 1 "C" H 3015 4355 50  0000 L CNN
F 2 "Capacitor_SMD:C_0603_1608Metric_Pad1.05x0.95mm_HandSolder" H 2938 4250 50  0001 C CNN
F 3 "~" H 2900 4400 50  0001 C CNN
	1    2900 4400
	1    0    0    -1  
$EndComp
$Comp
L Device:C C18
U 1 1
P 4000 4400
F 0 "C18" H 4115 4446 50  0000 L CNN
F 1 "C" H 4115 4355 50  0000 L CNN
F 2 "Capacitor_SMD:C_0603_1608Metric_Pad1.05x0.95mm_HandSolder" H 4038 4250 50  0001 C CNN
F 3 "~" H 4000 4400 50  0001 C CNN
	1    4000 4400
	1    0    0    -1  
$EndComp
Wire Wire Line
	2900 4250 2900 4200
Wire Wire Line
	2900 4200 3200 4200
Wire Wire Line
	3800 4200 4000 4200
Wire Wire Line
	4000 4200 4000 4250
Wire Wire Line
	2900 4550 3500 4550
Wire Wire Line
	3500 4550 3500 4500
Wire Wire Line
	3500 4550 4000 4550
Connection ~ 3500 4550
$Comp
L power:GND #PWR027
U 1 1
P 3500 4600
F 0 "#PWR027" H 3500 4350 50  0001 C CNN
F 1 "GND" H 3505 4427 50  0000 C CNN
F 2 "" H 3500 4600 50  0001 C CNN
F 3 "" H 3500 4600 50  0001 C CNN
	1    3500 4600
	1    0    0    -1  
$EndComp
Wire Wire Line
	3500 4600 3500 4550
$Comp
L power:+12V #PWR030
U 1 1
P 4000 4100
F 0 "#PWR030" H 4000 3950 50  0001 C CNN
F 1 "+12V" H 4015 4273 50  0000 C CNN
F 2 "" H 4000 4100 50  0001 C CNN
F 3 "" H 4000 4100 50  0001 C CNN
	1    4000 4100
	1    0    0    -1  
$EndComp
Wire Wire Line
	4000 4100 4000 4200
Connection ~ 4000 4200
Text Label 1000 1950 0    50   ~ 0
VIN
Text Label 7800 1900 0    50   ~ 0
ENIN1_A
Text Label 7800 2000 0    50   ~ 0
PHIN2_A
Text Label 7800 2100 0    50   ~ 0
nSLEEP_A
Text Label 7800 2200 0    50   ~ 0
nFAULT_A
Text Label 7800 2400 0    50   ~ 0
IPROPI_A
Text Label 7850 2500 0    50   ~ 0
IMODE_A
Text Label 8350 2800 1    50   ~ 0
OUT1_A
Text Label 10100 2100 0    50   ~ 0
CPL_A
Text Label 10100 2200 0    50   ~ 0
CPH_A
Text Label 10100 2300 0    50   ~ 0
VCP_A
Text Label 10100 2400 0    50   ~ 0
VM_A
Text Label 10100 2500 0    50   ~ 0
OUT2_A
Text Label 7950 4500 0    50   ~ 0
ENIN1_B
Text Label 7950 4600 0    50   ~ 0
PHIN2_B
Text Label 7950 4700 0    50   ~ 0
nSLEEP_B
Text Label 7950 4800 0    50   ~ 0
nFAULT_B
Text Label 7950 5000 0    50   ~ 0
IPROP_B
Text Label 8000 5100 0    50   ~ 0
IMODE_B
Text Label 8500 5400 1    50   ~ 0
OUT1_B
Text Label 10250 4700 0    50   ~ 0
CPL_B
Text Label 10250 4800 0    50   ~ 0
CPH_B
Text Label 10250 4900 0    50   ~ 0
VCP_B
Text Label 10250 5000 0    50   ~ 0
VM_B
Text Label 10250 5100 0    50   ~ 0
OUT2_B
Text Label 8000 7700 0    50   ~ 0
ENIN1_C
Text Label 8000 7800 0    50   ~ 0
PHIN2_C
Text Label 8000 7900 0    50   ~ 0
nSLEEP_C
Text Label 8000 8000 0    50   ~ 0
nFAULT_C
Text Label 8000 8200 0    50   ~ 0
IPROPI_C
Text Label 8000 8300 0    50   ~ 0
IMODE_C
Text Label 8450 8600 1    50   ~ 0
OUT1_C
Text Label 10200 7900 0    50   ~ 0
CPL_C
Text Label 10200 8000 0    50   ~ 0
CPH_C
Text Label 10200 8100 0    50   ~ 0
VCP_C
Text Label 10200 8200 0    50   ~ 0
VM_C
Text Label 10200 8300 0    50   ~ 0
OUT2_C
NoConn ~ 6300 8400
Connection ~ 7900 8200
Wire Wire Line
	7900 8200 6300 8200
NoConn ~ 6350 5200
Connection ~ 7950 5000
Wire Wire Line
	7950 5000 6350 5000
NoConn ~ 6200 2600
Connection ~ 7800 2400
Wire Wire Line
	7800 2400 6200 2400
$Comp
L Connector_Generic:Conn_01x05 J1
U 1 1
P 6000 2100
F 0 "J1" H 5920 2517 50  0000 C CNN
F 1 "Conn_01x05" H 5920 2426 50  0000 C CNN
F 2 "Connector_PinHeader_2.54mm:PinHeader_1x05_P2.54mm_Vertical" H 6000 2100 50  0001 C CNN
F 3 "~" H 6000 2100 50  0001 C CNN
	1    6000 2100
	-1   0    0    -1  
$EndComp
$Comp
L Connector_Generic:Conn_01x05 J2
U 1 1
P 6000 2600
F 0 "J2" H 6100 2450 50  0000 C CNN
F 1 "Conn_01x05" H 6000 2300 50  0000 C CNN
F 2 "Connector_PinHeader_2.54mm:PinHeader_1x05_P2.54mm_Vertical" H 6000 2600 50  0001 C CNN
F 3 "~" H 6000 2600 50  0001 C CNN
	1    6000 2600
	-1   0    0    -1  
$EndComp
$Comp
L Connector_Generic:Conn_01x05 J12
U 1 1
P 6150 4700
F 0 "J12" H 6070 5117 50  0000 C CNN
F 1 "Conn_01x05" H 6070 5026 50  0000 C CNN
F 2 "Connector_PinHeader_2.54mm:PinHeader_1x05_P2.54mm_Vertical" H 6150 4700 50  0001 C CNN
F 3 "~" H 6150 4700 50  0001 C CNN
	1    6150 4700
	-1   0    0    -1  
$EndComp
$Comp
L Connector_Generic:Conn_01x05 J13
U 1 1
P 6150 5200
F 0 "J13" H 6250 5050 50  0000 C CNN
F 1 "Conn_01x05" H 6150 4900 50  0000 C CNN
F 2 "Connector_PinHeader_2.54mm:PinHeader_1x05_P2.54mm_Vertical" H 6150 5200 50  0001 C CNN
F 3 "~" H 6150 5200 50  0001 C CNN
	1    6150 5200
	-1   0    0    -1  
$EndComp
$Comp
L Connector_Generic:Conn_01x05 J3
U 1 1
P 6100 7900
F 0 "J3" H 6020 8317 50  0000 C CNN
F 1 "Conn_01x05" H 6020 8226 50  0000 C CNN
F 2 "Connector_PinHeader_2.54mm:PinHeader_1x05_P2.54mm_Vertical" H 6100 7900 50  0001 C CNN
F 3 "~" H 6100 7900 50  0001 C CNN
	1    6100 7900
	-1   0    0    -1  
$EndComp
$Comp
L Connector_Generic:Conn_01x05 J11
U 1 1
P 6100 8400
F 0 "J11" H 6200 8200 50  0000 C CNN
F 1 "Conn_01x05" H 6100 8100 50  0000 C CNN
F 2 "Connector_PinHeader_2.54mm:PinHeader_1x05_P2.54mm_Vertical" H 6100 8400 50  0001 C CNN
F 3 "~" H 6100 8400 50  0001 C CNN
	1    6100 8400
	-1   0    0    -1  
$EndComp
Text Label 7800 2300 0    50   ~ 0
VREF1_
$Comp
L Connector_Generic:Conn_01x02 J14
U 1 1
P 1450 5800
F 0 "J14" H 1370 6017 50  0000 C CNN
F 1 "Conn_01x02" H 1370 5926 50  0000 C CNN
F 2 "Connector_PinHeader_2.54mm:PinHeader_1x02_P2.54mm_Vertical" H 1450 5800 50  0001 C CNN
F 3 "~" H 1450 5800 50  0001 C CNN
	1    1450 5800
	-1   0    0    -1  
$EndComp
$Comp
L Device:C C19
U 1 1
P 2050 5850
F 0 "C19" H 2100 5950 50  0000 L CNN
F 1 "100nF" H 2100 5750 50  0000 L CNN
F 2 "Capacitor_SMD:C_0603_1608Metric_Pad1.05x0.95mm_HandSolder" H 2088 5700 50  0001 C CNN
F 3 "~" H 2050 5850 50  0001 C CNN
	1    2050 5850
	1    0    0    -1  
$EndComp
$Comp
L Device:C C20
U 1 1
P 2350 5850
F 0 "C20" H 2400 5950 50  0000 L CNN
F 1 "100nF" H 2400 5750 50  0000 L CNN
F 2 "Capacitor_SMD:C_0603_1608Metric_Pad1.05x0.95mm_HandSolder" H 2388 5700 50  0001 C CNN
F 3 "~" H 2350 5850 50  0001 C CNN
	1    2350 5850
	1    0    0    -1  
$EndComp
$Comp
L Device:C C21
U 1 1
P 2650 5850
F 0 "C21" H 2750 5950 50  0000 L CNN
F 1 "100nF" H 2700 5750 50  0000 L CNN
F 2 "Capacitor_SMD:C_0603_1608Metric_Pad1.05x0.95mm_HandSolder" H 2688 5700 50  0001 C CNN
F 3 "~" H 2650 5850 50  0001 C CNN
	1    2650 5850
	1    0    0    -1  
$EndComp
Wire Wire Line
	1650 5800 1800 5800
Wire Wire Line
	1800 5800 1800 5650
Wire Wire Line
	1800 5650 2050 5650
Wire Wire Line
	2650 5650 2650 5700
Wire Wire Line
	2350 5700 2350 5650
Connection ~ 2350 5650
Wire Wire Line
	2350 5650 2650 5650
Wire Wire Line
	2050 5700 2050 5650
Connection ~ 2050 5650
Wire Wire Line
	2050 5650 2350 5650
Wire Wire Line
	1800 5900 1800 6050
Wire Wire Line
	1800 6050 2050 6050
Wire Wire Line
	2650 6050 2650 6000
Wire Wire Line
	1650 5900 1800 5900
Wire Wire Line
	2350 6000 2350 6050
Connection ~ 2350 6050
Wire Wire Line
	2350 6050 2650 6050
Wire Wire Line
	2050 6000 2050 6050
Connection ~ 2050 6050
Wire Wire Line
	2050 6050 2350 6050
$Comp
L power:GND #PWR024
U 1 1
P 2650 6050
F 0 "#PWR024" H 2650 5800 50  0001 C CNN
F 1 "GND" H 2655 5877 50  0000 C CNN
F 2 "" H 2650 6050 50  0001 C CNN
F 3 "" H 2650 6050 50  0001 C CNN
	1    2650 6050
	1    0    0    -1  
$EndComp
Connection ~ 2650 6050
$Comp
L power:+3V3 #PWR023
U 1 1
P 2650 5650
F 0 "#PWR023" H 2650 5500 50  0001 C CNN
F 1 "+3V3" H 2665 5823 50  0000 C CNN
F 2 "" H 2650 5650 50  0001 C CNN
F 3 "" H 2650 5650 50  0001 C CNN
	1    2650 5650
	1    0    0    -1  
$EndComp
Connection ~ 2650 5650
Wire Wire Line
	4000 1950 4150 1950
$Comp
L Device:R R13
U 1 1
P 4300 1950
F 0 "R13" V 4093 1950 50  0000 C CNN
F 1 "1k" V 4184 1950 50  0000 C CNN
F 2 "Resistor_SMD:R_0603_1608Metric_Pad1.05x0.95mm_HandSolder" V 4230 1950 50  0001 C CNN
F 3 "~" H 4300 1950 50  0001 C CNN
	1    4300 1950
	0    1    1    0   
$EndComp
$Comp
L Device:LED D2
U 1 1
P 4700 1950
F 0 "D2" H 4692 1695 50  0000 C CNN
F 1 "LED" H 4692 1786 50  0000 C CNN
F 2 "LED_SMD:LED_0603_1608Metric_Pad1.05x0.95mm_HandSolder" H 4700 1950 50  0001 C CNN
F 3 "~" H 4700 1950 50  0001 C CNN
	1    4700 1950
	-1   0    0    1   
$EndComp
Wire Wire Line
	4450 1950 4550 1950
$Comp
L power:GND #PWR031
U 1 1
P 4950 2000
F 0 "#PWR031" H 4950 1750 50  0001 C CNN
F 1 "GND" H 4955 1827 50  0000 C CNN
F 2 "" H 4950 2000 50  0001 C CNN
F 3 "" H 4950 2000 50  0001 C CNN
	1    4950 2000
	1    0    0    -1  
$EndComp
Wire Wire Line
	4950 2000 4950 1950
Wire Wire Line
	4950 1950 4850 1950
$Comp
L Device:R R14
U 1 1
P 4300 3150
F 0 "R14" V 4093 3150 50  0000 C CNN
F 1 "1k" V 4184 3150 50  0000 C CNN
F 2 "Resistor_SMD:R_0603_1608Metric_Pad1.05x0.95mm_HandSolder" V 4230 3150 50  0001 C CNN
F 3 "~" H 4300 3150 50  0001 C CNN
	1    4300 3150
	0    1    1    0   
$EndComp
$Comp
L Device:LED D3
U 1 1
P 4700 3150
F 0 "D3" H 4692 2895 50  0000 C CNN
F 1 "LED" H 4692 2986 50  0000 C CNN
F 2 "LED_SMD:LED_0603_1608Metric_Pad1.05x0.95mm_HandSolder" H 4700 3150 50  0001 C CNN
F 3 "~" H 4700 3150 50  0001 C CNN
	1    4700 3150
	-1   0    0    1   
$EndComp
Wire Wire Line
	4450 3150 4550 3150
$Comp
L power:GND #PWR032
U 1 1
P 4950 3200
F 0 "#PWR032" H 4950 2950 50  0001 C CNN
F 1 "GND" H 4955 3027 50  0000 C CNN
F 2 "" H 4950 3200 50  0001 C CNN
F 3 "" H 4950 3200 50  0001 C CNN
	1    4950 3200
	1    0    0    -1  
$EndComp
Wire Wire Line
	4950 3200 4950 3150
Wire Wire Line
	4950 3150 4850 3150
$Comp
L Device:R R15
U 1 1
P 4300 4200
F 0 "R15" V 4093 4200 50  0000 C CNN
F 1 "1k" V 4184 4200 50  0000 C CNN
F 2 "Resistor_SMD:R_0603_1608Metric_Pad1.05x0.95mm_HandSolder" V 4230 4200 50  0001 C CNN
F 3 "~" H 4300 4200 50  0001 C CNN
	1    4300 4200
	0    1    1    0   
$EndComp
$Comp
L Device:LED D4
U 1 1
P 4700 4200
F 0 "D4" H 4692 3945 50  0000 C CNN
F 1 "LED" H 4692 4036 50  0000 C CNN
F 2 "LED_SMD:LED_0603_1608Metric_Pad1.05x0.95mm_HandSolder" H 4700 4200 50  0001 C CNN
F 3 "~" H 4700 4200 50  0001 C CNN
	1    4700 4200
	-1   0    0    1   
$EndComp
Wire Wire Line
	4450 4200 4550 4200
$Comp
L power:GND #PWR033
U 1 1
P 4950 4250
F 0 "#PWR033" H 4950 4000 50  0001 C CNN
F 1 "GND" H 4955 4077 50  0000 C CNN
F 2 "" H 4950 4250 50  0001 C CNN
F 3 "" H 4950 4250 50  0001 C CNN
	1    4950 4250
	1    0    0    -1  
$EndComp
Wire Wire Line
	4950 4250 4950 4200
Wire Wire Line
	4950 4200 4850 4200
Wire Wire Line
	4000 4200 4150 4200
Wire Wire Line
	4000 3150 4150 3150
Wire Wire Line
	2900 3150 2700 3150
Wire Wire Line
	2700 3150 2700 1950
Connection ~ 2900 3150
Wire Wire Line
	2700 1950 2900 1950
Wire Wire Line
	2900 4200 2700 4200
Wire Wire Line
	2700 4200 2700 3150
Connection ~ 2900 4200
Connection ~ 2700 3150
Connection ~ 2700 1950
$Comp
L Switches:DPST_ON_OFF U7
U 1 1
P 1800 2050
F 0 "U7" H 1825 2375 50  0000 C CNN
F 1 "DPST_ON_OFF" H 1825 2284 50  0000 C CNN
F 2 "Button_Switch_THT:DPST_ON_OFF" H 1800 2050 50  0001 C CNN
F 3 "" H 1800 2050 50  0001 C CNN
	1    1800 2050
	1    0    0    -1  
$EndComp
NoConn ~ 1550 2050
$Comp
L Device:CP C22
U 1 1
P 2350 2100
F 0 "C22" H 2468 2146 50  0000 L CNN
F 1 "CP" H 2468 2055 50  0000 L CNN
F 2 "Capacitor_SMD:CP_Elec_8x10" H 2388 1950 50  0001 C CNN
F 3 "~" H 2350 2100 50  0001 C CNN
	1    2350 2100
	1    0    0    -1  
$EndComp
Wire Wire Line
	2100 1950 2350 1950
Connection ~ 2350 1950
Wire Wire Line
	2350 1950 2700 1950
$Comp
L power:GND #PWR034
U 1 1
P 2350 2300
F 0 "#PWR034" H 2350 2050 50  0001 C CNN
F 1 "GND" H 2355 2127 50  0000 C CNN
F 2 "" H 2350 2300 50  0001 C CNN
F 3 "" H 2350 2300 50  0001 C CNN
	1    2350 2300
	1    0    0    -1  
$EndComp
Wire Wire Line
	2350 2250 2350 2300
Wire Wire Line
	1000 1950 1550 1950
$Comp
L Mechanical:MountingHole H1
U 1 1
P 1700 7700
F 0 "H1" H 1800 7746 50  0000 L CNN
F 1 "MountingHole" H 1800 7655 50  0000 L CNN
F 2 "MountingHole:MountingHole_2.7mm_M2.5" H 1700 7700 50  0001 C CNN
F 3 "~" H 1700 7700 50  0001 C CNN
	1    1700 7700
	1    0    0    -1  
$EndComp
$Comp
L Mechanical:MountingHole H2
U 1 1
P 2400 7700
F 0 "H2" H 2500 7746 50  0000 L CNN
F 1 "MountingHole" H 2500 7655 50  0000 L CNN
F 2 "MountingHole:MountingHole_2.7mm_M2.5" H 2400 7700 50  0001 C CNN
F 3 "~" H 2400 7700 50  0001 C CNN
	1    2400 7700
	1    0    0    -1  
$EndComp
Wire Wire Line
	9200 2800 9200 2850
$Comp
L power:GND #PWR?
U 1 1
P 9200 2850
F 0 "#PWR?" H 9200 2600 50  0001 C CNN
F 1 "GND" H 9205 2677 50  0000 C CNN
F 2 "" H 9200 2850 50  0001 C CNN
F 3 "" H 9200 2850 50  0001 C CNN
	1    9200 2850
	1    0    0    -1  
$EndComp
$Comp
L power:GND #PWR?
U 1 1
P 9350 5450
F 0 "#PWR?" H 9350 5200 50  0001 C CNN
F 1 "GND" H 9355 5277 50  0000 C CNN
F 2 "" H 9350 5450 50  0001 C CNN
F 3 "" H 9350 5450 50  0001 C CNN
	1    9350 5450
	1    0    0    -1  
$EndComp
Wire Wire Line
	9350 5400 9350 5450
$Comp
L power:GND #PWR?
U 1 1
P 9300 8650
F 0 "#PWR?" H 9300 8400 50  0001 C CNN
F 1 "GND" H 9305 8477 50  0000 C CNN
F 2 "" H 9300 8650 50  0001 C CNN
F 3 "" H 9300 8650 50  0001 C CNN
	1    9300 8650
	1    0    0    -1  
$EndComp
Wire Wire Line
	9300 8600 9300 8650
$EndSCHEMATC
